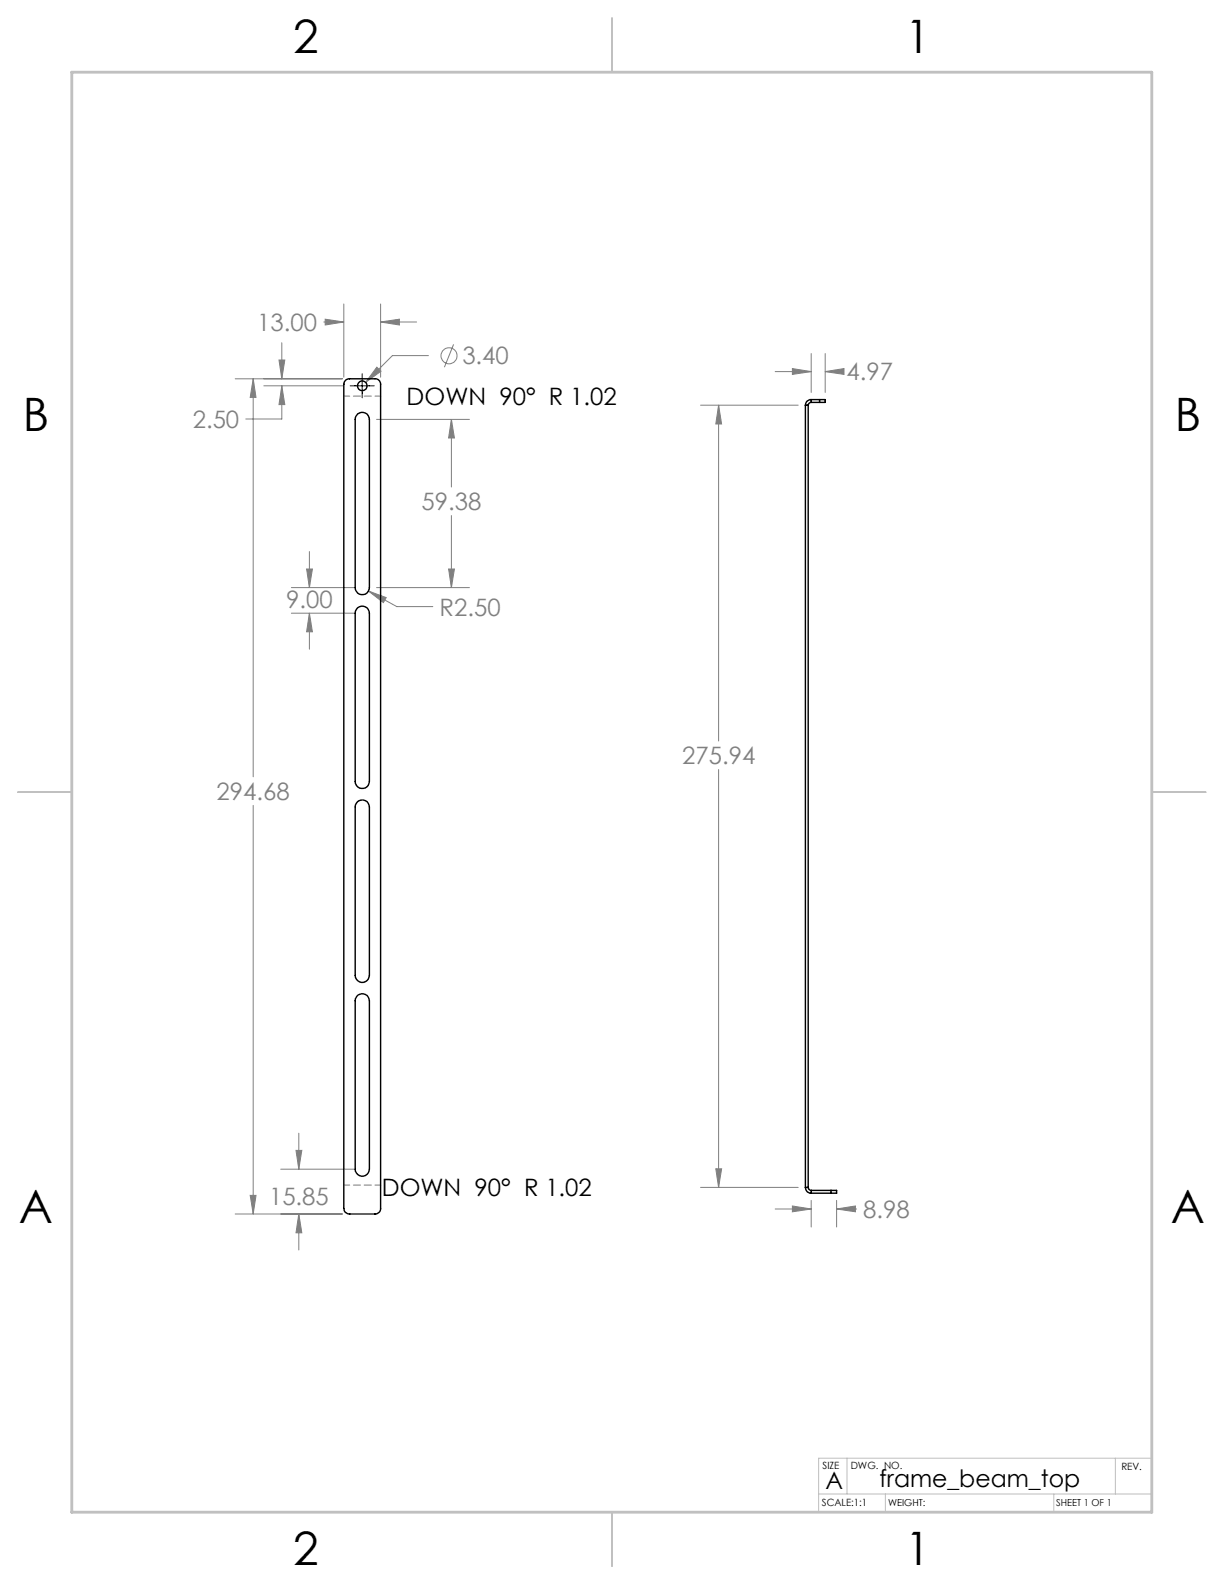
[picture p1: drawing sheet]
<svg xmlns="http://www.w3.org/2000/svg" width="216mm" height="279mm" viewBox="0 0 216 279" stroke-linecap="round" stroke-linejoin="round" font-family="sans-serif">
<g fill="none" stroke="#808080" stroke-width=".18">
<path d="M57.1 56.8h3.5M57.4 56.3l3.2 .5-3.2 .5zM60.6 53.6v12.9M67.1 53.6v12.9M67.1 56.8h6.4M67.1 56.8l3.3-.5v1zM41.5 66.8h18.9M44.7 66.8l.5 3.3h-1.1zM44.7 66.8v70.2M46.5 68.1h14M49.2 63.5h1l-.5 3.3zM49.7 68.1v5.8h-6.3"/>
<path d="M49.7 60.5v6.3M49.7 68.1l.5 3.3h-1zM66.4 74h16.4M66.5 64.8l.7 .7-2.7 2zM75.6 62.7h-6.4l-4.7 4.8M79.6 74l.6 3.3h-1.1zM79.6 74v11.9M80 60.7l-1.6 4.1M123.6 71.5h17.2M126.8 71.5l.5 3.3h-1zM126.8 71.5v59.2M136.7 65.5h6.4"/>
<path d="M139.8 65l3.3 .5-3.3 .5zM143.1 62.4v6.8M145.6 62.4v6.8M145.6 65.5h2.5M145.6 65.5l3.3-.5v1zM54.6 97.3v6.3M79.6 90.9v12.7M51.4 103.6h11.2M51.4 108.2h11.2M54.1 100.4h1l-.5 3.2zM54.6 108.2v6.3M54.6 108.2l.5 3.2h-1z"/>
<path d="M65 104.2l3.1 1.2-.5 .9zM65 104.2l5 2.8h6.3M66.4 103.6h16.4M79.1 100.4h1.1l-.6 3.2zM126.8 135.7v73.7M44.7 142.1v72M52.7 199.9v6.3M41.5 214.1h18.9M44.1 210.9h1.1l-.5 3.2zM49.5 206.2h13.1M52.2 202.9h1l-.5 3.3zM52.7 214.1l.5 3.4h-1z"/>
<path d="M52.7 214.1v6.4M123.6 209.4h17.2M126.3 206.2h1l-.5 3.2zM136.7 213.3h6.4M139.8 212.7l3.3 .6-3.3 .4zM143.1 211.7v4.7M147.6 211.7v4.7M147.6 213.3h3.5M147.6 213.3l3.3-.6v1z"/>
<circle cx="79.2" cy="62.8" r="1.42"/>
</g>
<path d="M61.8 68.1h4.2M63.9 65.9v4.3" fill="none" stroke="#000" stroke-width=".18"/>
<path d="M60.7 69.9h6.5M67.2 209h-6.5" fill="none" stroke="#808080" stroke-width=".18" stroke-dasharray="1.3 .6" stroke-dashoffset=".2"/>
<path d="M149.4 257.2v6.3M196.7 257.2v6.3M203.2 257.2h-58.8v9.5M144.4 263.5h58.8M156.2 263.5v3.2M185.9 263.5v3.2" fill="none" stroke="#c0c0c0" stroke-width=".18"/>
<path d="M108 3.2v9.5M3.1 139.7h9.6M203.2 139.7h9.5M108 266.7v9.6" fill="none" stroke="#c0c0c0" stroke-width=".25"/>
<path d="M12.7 12.7h190.5v254h-190.5z" fill="none" stroke="#c0c0c0" stroke-width=".5"/>
<path d="M44.1 210.9h1.1l-.5 3.2zM44.7 66.8l.5 3.3h-1.1zM57.4 56.3l3.2 .5-3.2 .5zM67.1 56.8l3.3-.5v1zM79.1 100.4h1.1l-.6 3.2zM79.6 74l.6 3.3h-1.1zM65 104.2l2.6 2.1 .5-.9zM54.1 100.4h1l-.5 3.2zM54.6 108.2l.5 3.2h-1zM66.5 64.8l-2 2.7 2.7-2zM49.7 68.1l.5 3.3h-1zM49.2 63.5h1l-.5 3.3zM52.7 214.1l.5 3.4h-1zM52.2 202.9h1l-.5 3.3zM126.3 206.2h1l-.5 3.2zM126.8 71.5l.5 3.3h-1zM139.8 212.7l3.3 .6-3.3 .4zM147.6 213.3l3.3-.6v1zM139.8 65l3.3 .5-3.3 .5zM145.6 65.5l3.3-.5v1z" fill="#808080"/>
<g fill="none" stroke="#000" stroke-width=".25">
<path d="M60.9 67.1l.6-.3h4.6a.96 .96 0 0 1 1 1v145.3a.96 .96 0 0 1-1 1h-4.4a.97 .97 0 0 1-1.1-1v-145.3zM63.1 73a1.27 1.27 0 0 1 1.3-.2 1.27 1.27 0 0 1 .8 1.2v29.6a1.25 1.25 0 0 1-1.3 1.3 1.25 1.25 0 0 1-1.2-1.3v-29.6v-.4zM142.1 71.5h.5M142.1 71.5v137.9M142.6 71.5v137.9M143.1 71a.54 .54 0 0 0-.5 .5M143.1 70.5a.97 .97 0 0 0-1 1M143.1 70.5v.5M143.1 70.5h1.5M143.1 71h1.5M144.6 70.5h1v.5h-1M144.6 70.5v.5"/>
<path d="M63.1 107.2a1.27 1.27 0 0 1 1.3-.2 1.27 1.27 0 0 1 .8 1.2v29.6a1.25 1.25 0 0 1-1.3 1.3 1.25 1.25 0 0 1-1.2-1.3v-29.6v-.4zM63.1 141.4a1.27 1.27 0 0 1 1.3-.2 1.27 1.27 0 0 1 .8 1.1v29.7a1.25 1.25 0 0 1-1.3 1.3 1.25 1.25 0 0 1-1.2-1.3v-29.7v-.3zM63.1 175.6a1.27 1.27 0 0 1 1.3-.2 1.27 1.27 0 0 1 .8 1.1v29.7a1.25 1.25 0 0 1-1.3 1.3 1.25 1.25 0 0 1-1.2-1.3v-29.7v-.3zM142.1 209.4a.97 .97 0 0 0 1 1.1M142.1 209.4h.5M142.6 209.4a.54 .54 0 0 0 .5 .6M143.1 210v.5M143.1 210h3.5M143.1 210.5h3.5M146.6 210h1v.5h-1M146.6 210v.5"/>
<circle cx="63.9" cy="68.1" r=".85"/>
</g>
<g font-size="8.1">
<text x="51.7" y="9.3">2</text>
<text x="159.7" y="9.3">1</text>
<text x="4" y="76">B</text>
<text x="207.2" y="76">B</text>
<text x="3.3" y="215.7">A</text>
<text x="206.5" y="215.7">A</text>
<text x="51.7" y="276">2</text>
<text x="159.7" y="276">1</text>
</g>
<g font-size="4.2" fill="#808080">
<text x="45.4" y="58.4">13.00</text>
<text x="81.6" y="64.3">3.40</text>
<text x="149.3" y="67.1">4.97</text>
<text x="34" y="75.5">2.50</text>
<text x="74.4" y="90">59.38</text>
<text x="50.5" y="107.3">9.00</text>
<text x="77.5" y="108.6">R2.50</text>
<text x="120.3" y="134.8">275.94</text>
<text x="38.2" y="141.1">294.68</text>
<text x="47.5" y="212.6">15.85</text>
<text x="152.3" y="214.8">8.98</text>
</g>
<g font-size="4.2">
<text x="71.7" y="71.4">DOWN 90° R 1.02</text>
<text x="67.3" y="211">DOWN 90° R 1.02</text>
<text x="145.6" y="262.7">A</text>
<text x="155.1" y="262.4">frame_beam_top</text>
</g>
<g font-size="1.8">
<text x="145.1" y="259">SIZE</text>
<text x="150.1" y="259.1">DWG. NO.</text>
<text x="197.8" y="259.2">REV.</text>
<text x="145" y="265.7">SCALE:1:1</text>
</g>
<g font-size="1.7">
<text x="156.7" y="265.7">WEIGHT:</text>
<text x="186.3" y="265.7">SHEET 1 OF 1</text>
</g>
</svg>
